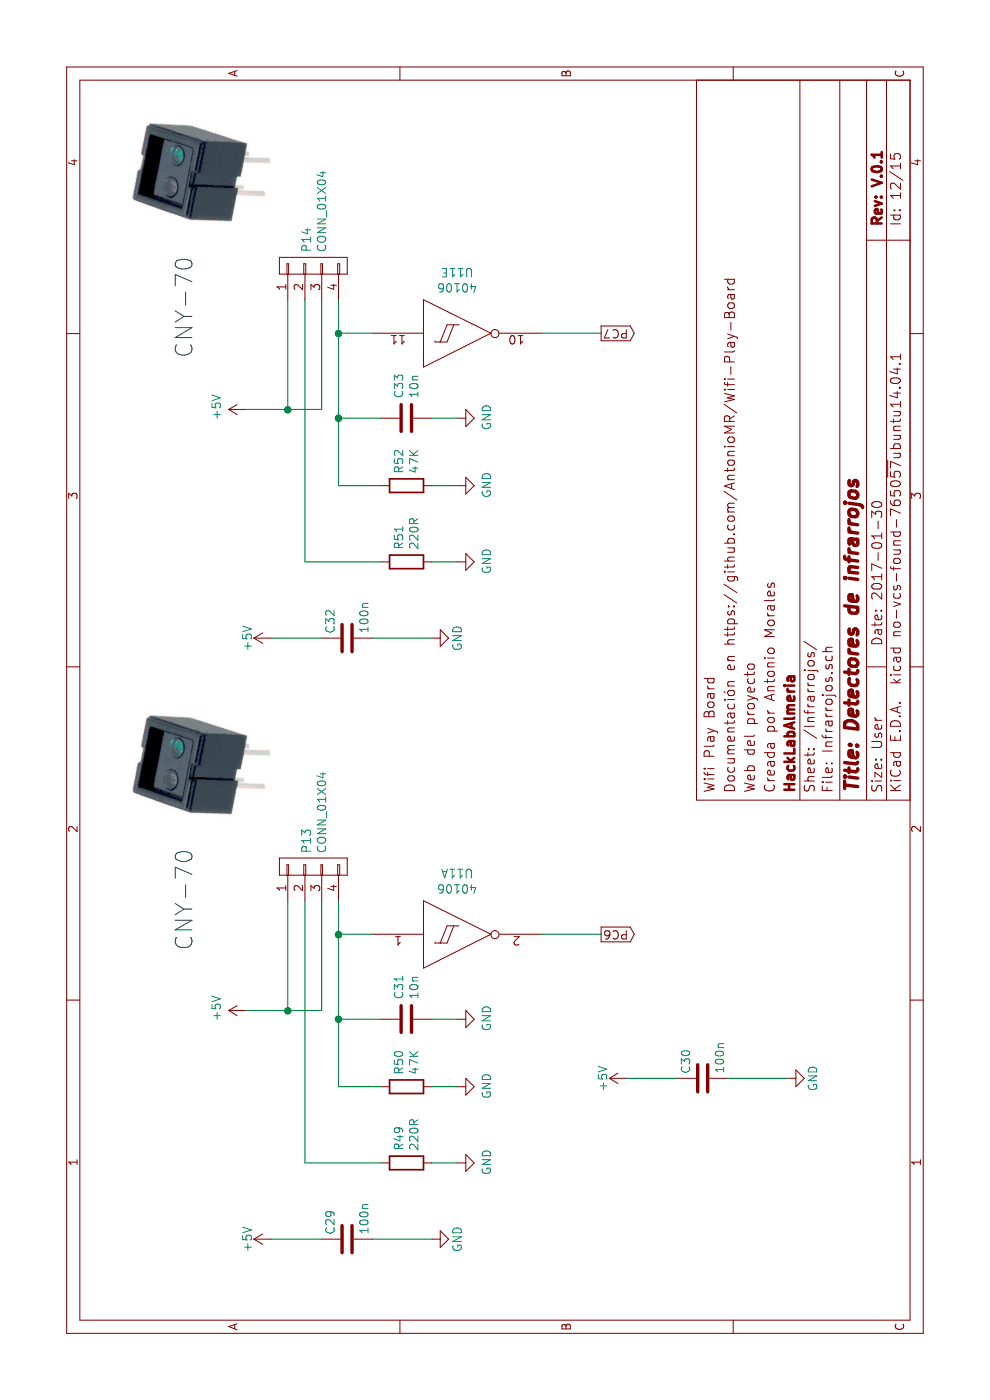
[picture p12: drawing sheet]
EESchema Schematic File Version 2
LIBS:power
LIBS:device
LIBS:transistors
LIBS:conn
LIBS:linear
LIBS:regul
LIBS:74xx
LIBS:cmos4000
LIBS:adc-dac
LIBS:memory
LIBS:xilinx
LIBS:microcontrollers
LIBS:dsp
LIBS:microchip
LIBS:analog_switches
LIBS:motorola
LIBS:texas
LIBS:intel
LIBS:audio
LIBS:interface
LIBS:digital-audio
LIBS:philips
LIBS:display
LIBS:cypress
LIBS:siliconi
LIBS:opto
LIBS:atmel
LIBS:contrib
LIBS:valves
LIBS:Interfaces
LIBS:Microcontroladores
LIBS:connector
LIBS:Pasivos
LIBS:matriz_led
LIBS:Sensores
LIBS:Reles
LIBS:Reguladores
LIBS:Transistores
LIBS:Wifi_PB-cache
EELAYER 26 0
EELAYER END
$Descr User 8268 5846
encoding utf-8
Sheet 12 15
Title "Detectores de infrarrojos"
Date "2017-01-30"
Rev "V.0.1"
Comp "HackLabAlmeria"
Comment1 "Creada por Antonio Morales"
Comment2 "Web del proyecto "
Comment3 "Documentación en https://github.com/AntonioMR/Wifi-Play-Board"
Comment4 "Wifi Play Board"
$EndDescr
$Comp
L 40106 U11
U 1 1
P 2750 2700
F 0 "U11" H 2750 3065 50  0000 C CNN
F 1 "40106" H 2750 2974 50  0000 C CNN
F 2 "Housings_SOIC:SOIC-16_3.9x9.9mm_Pitch1.27mm" H 2750 2700 50  0001 C CNN
F 3 "" H 2750 2700 50  0001 C CNN
F 4 "NXP" H 6300 2700 60  0001 C CNN "Fabricante"
F 5 "HEF40106BT.653" H 6300 2700 60  0001 C CNN "Ref"
F 6 "~" H 6300 2700 60  0001 C CNN "Potencia"
F 7 "~" H 6300 2700 60  0001 C CNN "Tolerancia"
F 8 "TME" H 6300 2700 60  0001 C CNN "Provedor"
F 9 "HEF40106BT" H 6300 2700 60  0001 C CNN "Ref_Proveedor"
	1    2750 2700
	0    1    1    0   
$EndComp
$Comp
L C C29
U 1 1
P 950 2050
F 0 "C29" H 975 2150 50  0000 L CNN
F 1 "100n" H 975 1950 50  0000 L CNN
F 2 "Capacitors_SMD:C_0805" H 988 1900 50  0001 C CNN
F 3 "" H 950 2050 50  0000 C CNN
F 4 "SAMSUNG" H 950 2050 60  0001 C CNN "Fabricante"
F 5 "CL21B104KBCNNNC" H 950 2050 60  0001 C CNN "Ref"
F 6 "~" H 950 2050 60  0001 C CNN "Potencia"
F 7 "~" H 950 2050 60  0001 C CNN "Tolerancia"
F 8 "TME" H 950 2050 60  0001 C CNN "Provedor"
F 9 "CL21B104KBCNNNC" H 950 2050 60  0001 C CNN "Ref_Proveedor"
	1    950  2050
	1    0    0    -1  
$EndComp
$Comp
L GND #PWR0114
U 1 1
P 950 2550
F 0 "#PWR0114" H 950 2300 50  0001 C CNN
F 1 "GND" H 950 2400 50  0000 C CNN
F 2 "" H 950 2550 50  0000 C CNN
F 3 "" H 950 2550 50  0000 C CNN
	1    950  2550
	1    0    0    -1  
$EndComp
$Comp
L +5V #PWR0115
U 1 1
P 950 1600
F 0 "#PWR0115" H 950 1450 50  0001 C CNN
F 1 "+5V" H 950 1740 50  0000 C CNN
F 2 "" H 950 1600 50  0000 C CNN
F 3 "" H 950 1600 50  0000 C CNN
	1    950  1600
	1    0    0    -1  
$EndComp
Wire Wire Line
	950  1900 950  1600
Wire Wire Line
	950  2550 950  2200
$Comp
L R R49
U 1 1
P 1400 2400
F 0 "R49" H 1470 2446 50  0000 L CNN
F 1 "220R" H 1470 2355 50  0000 L CNN
F 2 "Resistencias:R_0805" V 1330 2400 50  0001 C CNN
F 3 "" H 1400 2400 50  0000 C CNN
F 4 "YAGEO" H 2750 2700 60  0001 C CNN "Fabricante"
F 5 "RC0805FR-07220RL" H 2750 2700 60  0001 C CNN "Ref"
F 6 "~" H 2750 2700 60  0001 C CNN "Potencia"
F 7 "~" H 2750 2700 60  0001 C CNN "Tolerancia"
F 8 "TME" H 2750 2700 60  0001 C CNN "Provedor"
F 9 "RC0805FR-07220R" H 2750 2700 60  0001 C CNN "Ref_Proveedor"
	1    1400 2400
	1    0    0    -1  
$EndComp
$Comp
L R R50
U 1 1
P 1850 2400
F 0 "R50" H 1920 2446 50  0000 L CNN
F 1 "47K" H 1920 2355 50  0000 L CNN
F 2 "Resistencias:R_0805" V 1780 2400 50  0001 C CNN
F 3 "" H 1850 2400 50  0000 C CNN
F 4 "VISHAY" H 4350 1650 60  0001 C CNN "Fabricante"
F 5 "CRCW080547K0FKEA" H 4350 1650 60  0001 C CNN "Ref"
F 6 "1/8W" H 4350 1650 60  0001 C CNN "Potencia"
F 7 "1%" H 4350 1650 60  0001 C CNN "Tolerancia"
F 8 "TME" H 4350 1650 60  0001 C CNN "Provedor"
F 9 "CRCW080547K0FKEA" H 4350 1650 60  0001 C CNN "Ref_Proveedor"
	1    1850 2400
	1    0    0    -1  
$EndComp
$Comp
L C C31
U 1 1
P 2250 2400
F 0 "C31" H 2365 2446 50  0000 L CNN
F 1 "10n" H 2365 2355 50  0000 L CNN
F 2 "Capacitors_SMD:C_0805" H 2288 2250 50  0001 C CNN
F 3 "" H 2250 2400 50  0000 C CNN
F 4 "SAMSUNG" H 7750 2850 60  0001 C CNN "Fabricante"
F 5 "CL21B103JBANNNC" H 7750 2850 60  0001 C CNN "Ref"
F 6 "~" H 7750 2850 60  0001 C CNN "Potencia"
F 7 "~" H 7750 2850 60  0001 C CNN "Tolerancia"
F 8 "tme" H 7750 2850 60  0001 C CNN "Provedor"
F 9 "CL21B103JBANNNC" H 7750 2850 60  0001 C CNN "Ref_Proveedor"
	1    2250 2400
	1    0    0    -1  
$EndComp
$Comp
L GND #PWR0116
U 1 1
P 1400 2700
F 0 "#PWR0116" H 1400 2450 50  0001 C CNN
F 1 "GND" H 1405 2527 50  0000 C CNN
F 2 "" H 1400 2700 50  0000 C CNN
F 3 "" H 1400 2700 50  0000 C CNN
	1    1400 2700
	1    0    0    -1  
$EndComp
$Comp
L GND #PWR0117
U 1 1
P 1850 2700
F 0 "#PWR0117" H 1850 2450 50  0001 C CNN
F 1 "GND" H 1855 2527 50  0000 C CNN
F 2 "" H 1850 2700 50  0000 C CNN
F 3 "" H 1850 2700 50  0000 C CNN
	1    1850 2700
	1    0    0    -1  
$EndComp
$Comp
L GND #PWR0118
U 1 1
P 2250 2700
F 0 "#PWR0118" H 2250 2450 50  0001 C CNN
F 1 "GND" H 2255 2527 50  0000 C CNN
F 2 "" H 2250 2700 50  0000 C CNN
F 3 "" H 2250 2700 50  0000 C CNN
	1    2250 2700
	1    0    0    -1  
$EndComp
Wire Wire Line
	2250 2700 2250 2550
Wire Wire Line
	1850 2550 1850 2700
Wire Wire Line
	1400 2700 1400 2550
$Comp
L CONN_01X04 P13
U 1 1
P 3150 1850
F 0 "P13" H 3228 1891 50  0000 L CNN
F 1 "CONN_01X04" H 3228 1800 50  0000 L CNN
F 2 "Pin_Headers:Pin_Header_Angled_1x04_Pitch2.54mm" H 3150 1850 50  0001 C CNN
F 3 "" H 3150 1850 50  0000 C CNN
F 4 "NINIGI" H 7750 2850 60  0001 C CNN "Fabricante"
F 5 "ZL211-40KG-S" H 7750 2850 60  0001 C CNN "Ref"
F 6 "~" H 7750 2850 60  0001 C CNN "Potencia"
F 7 "~" H 7750 2850 60  0001 C CNN "Tolerancia"
F 8 "tme" H 7750 2850 60  0001 C CNN "Provedor"
F 9 "ZL211-40KG-S" H 7750 2850 60  0001 C CNN "Ref_Proveedor"
	1    3150 1850
	1    0    0    -1  
$EndComp
$Comp
L +5V #PWR0119
U 1 1
P 2300 1450
F 0 "#PWR0119" H 2300 1300 50  0001 C CNN
F 1 "+5V" H 2315 1623 50  0000 C CNN
F 2 "" H 2300 1450 50  0000 C CNN
F 3 "" H 2300 1450 50  0000 C CNN
	1    2300 1450
	1    0    0    -1  
$EndComp
Wire Wire Line
	2300 1450 2300 1900
Wire Wire Line
	2300 1700 2950 1700
Wire Wire Line
	1400 1800 1400 2250
Wire Wire Line
	1850 2250 1850 2000
Wire Wire Line
	1850 2000 2950 2000
Wire Wire Line
	2250 2000 2250 2250
Connection ~ 2250 2000
Connection ~ 2300 1700
Wire Wire Line
	2750 2200 2750 2000
Connection ~ 2750 2000
$Comp
L 40106 U11
U 5 1
P 6300 2700
F 0 "U11" H 6300 3065 50  0000 C CNN
F 1 "40106" H 6300 2974 50  0000 C CNN
F 2 "Housings_SOIC:SOIC-16_3.9x9.9mm_Pitch1.27mm" H 6300 2700 50  0001 C CNN
F 3 "" H 6300 2700 50  0001 C CNN
F 4 "NXP" H 6300 2700 60  0001 C CNN "Fabricante"
F 5 "HEF40106BT.653" H 6300 2700 60  0001 C CNN "Ref"
F 6 "~" H 6300 2700 60  0001 C CNN "Potencia"
F 7 "~" H 6300 2700 60  0001 C CNN "Tolerancia"
F 8 "TME" H 6300 2700 60  0001 C CNN "Provedor"
F 9 "HEF40106BT" H 6300 2700 60  0001 C CNN "Ref_Proveedor"
	5    6300 2700
	0    1    1    0   
$EndComp
$Comp
L C C32
U 1 1
P 4500 2050
F 0 "C32" H 4525 2150 50  0000 L CNN
F 1 "100n" H 4525 1950 50  0000 L CNN
F 2 "Capacitors_SMD:C_0805" H 4538 1900 50  0001 C CNN
F 3 "" H 4500 2050 50  0000 C CNN
F 4 "SAMSUNG" H 4500 2050 60  0001 C CNN "Fabricante"
F 5 "CL21B104KBCNNNC" H 4500 2050 60  0001 C CNN "Ref"
F 6 "~" H 4500 2050 60  0001 C CNN "Potencia"
F 7 "~" H 4500 2050 60  0001 C CNN "Tolerancia"
F 8 "TME" H 4500 2050 60  0001 C CNN "Provedor"
F 9 "CL21B104KBCNNNC" H 4500 2050 60  0001 C CNN "Ref_Proveedor"
	1    4500 2050
	1    0    0    -1  
$EndComp
$Comp
L GND #PWR0120
U 1 1
P 4500 2550
F 0 "#PWR0120" H 4500 2300 50  0001 C CNN
F 1 "GND" H 4500 2400 50  0000 C CNN
F 2 "" H 4500 2550 50  0000 C CNN
F 3 "" H 4500 2550 50  0000 C CNN
	1    4500 2550
	1    0    0    -1  
$EndComp
$Comp
L +5V #PWR0121
U 1 1
P 4500 1600
F 0 "#PWR0121" H 4500 1450 50  0001 C CNN
F 1 "+5V" H 4500 1740 50  0000 C CNN
F 2 "" H 4500 1600 50  0000 C CNN
F 3 "" H 4500 1600 50  0000 C CNN
	1    4500 1600
	1    0    0    -1  
$EndComp
Wire Wire Line
	4500 1900 4500 1600
Wire Wire Line
	4500 2550 4500 2200
$Comp
L R R51
U 1 1
P 4950 2400
F 0 "R51" H 5020 2446 50  0000 L CNN
F 1 "220R" H 5020 2355 50  0000 L CNN
F 2 "Resistencias:R_0805" V 4880 2400 50  0001 C CNN
F 3 "" H 4950 2400 50  0000 C CNN
F 4 "YAGEO" H 2750 2700 60  0001 C CNN "Fabricante"
F 5 "RC0805FR-07220RL" H 2750 2700 60  0001 C CNN "Ref"
F 6 "~" H 2750 2700 60  0001 C CNN "Potencia"
F 7 "~" H 2750 2700 60  0001 C CNN "Tolerancia"
F 8 "TME" H 2750 2700 60  0001 C CNN "Provedor"
F 9 "RC0805FR-07220R" H 2750 2700 60  0001 C CNN "Ref_Proveedor"
	1    4950 2400
	1    0    0    -1  
$EndComp
$Comp
L R R52
U 1 1
P 5400 2400
F 0 "R52" H 5470 2446 50  0000 L CNN
F 1 "47K" H 5470 2355 50  0000 L CNN
F 2 "Resistencias:R_0805" V 5330 2400 50  0001 C CNN
F 3 "" H 5400 2400 50  0000 C CNN
F 4 "VISHAY" H 4350 1650 60  0001 C CNN "Fabricante"
F 5 "CRCW080547K0FKEA" H 4350 1650 60  0001 C CNN "Ref"
F 6 "1/8W" H 4350 1650 60  0001 C CNN "Potencia"
F 7 "1%" H 4350 1650 60  0001 C CNN "Tolerancia"
F 8 "TME" H 4350 1650 60  0001 C CNN "Provedor"
F 9 "CRCW080547K0FKEA" H 4350 1650 60  0001 C CNN "Ref_Proveedor"
	1    5400 2400
	1    0    0    -1  
$EndComp
$Comp
L C C33
U 1 1
P 5800 2400
F 0 "C33" H 5915 2446 50  0000 L CNN
F 1 "10n" H 5915 2355 50  0000 L CNN
F 2 "Capacitors_SMD:C_0805" H 5838 2250 50  0001 C CNN
F 3 "" H 5800 2400 50  0000 C CNN
F 4 "SAMSUNG" H 7750 2850 60  0001 C CNN "Fabricante"
F 5 "CL21B103JBANNNC" H 7750 2850 60  0001 C CNN "Ref"
F 6 "~" H 7750 2850 60  0001 C CNN "Potencia"
F 7 "~" H 7750 2850 60  0001 C CNN "Tolerancia"
F 8 "tme" H 7750 2850 60  0001 C CNN "Provedor"
F 9 "CL21B103JBANNNC" H 7750 2850 60  0001 C CNN "Ref_Proveedor"
	1    5800 2400
	1    0    0    -1  
$EndComp
$Comp
L GND #PWR0122
U 1 1
P 4950 2700
F 0 "#PWR0122" H 4950 2450 50  0001 C CNN
F 1 "GND" H 4955 2527 50  0000 C CNN
F 2 "" H 4950 2700 50  0000 C CNN
F 3 "" H 4950 2700 50  0000 C CNN
	1    4950 2700
	1    0    0    -1  
$EndComp
$Comp
L GND #PWR0123
U 1 1
P 5400 2700
F 0 "#PWR0123" H 5400 2450 50  0001 C CNN
F 1 "GND" H 5405 2527 50  0000 C CNN
F 2 "" H 5400 2700 50  0000 C CNN
F 3 "" H 5400 2700 50  0000 C CNN
	1    5400 2700
	1    0    0    -1  
$EndComp
$Comp
L GND #PWR0124
U 1 1
P 5800 2700
F 0 "#PWR0124" H 5800 2450 50  0001 C CNN
F 1 "GND" H 5805 2527 50  0000 C CNN
F 2 "" H 5800 2700 50  0000 C CNN
F 3 "" H 5800 2700 50  0000 C CNN
	1    5800 2700
	1    0    0    -1  
$EndComp
Wire Wire Line
	5800 2700 5800 2550
Wire Wire Line
	5400 2550 5400 2700
Wire Wire Line
	4950 2700 4950 2550
$Comp
L CONN_01X04 P14
U 1 1
P 6700 1850
F 0 "P14" H 6778 1891 50  0000 L CNN
F 1 "CONN_01X04" H 6778 1800 50  0000 L CNN
F 2 "Pin_Headers:Pin_Header_Angled_1x04_Pitch2.54mm" H 6700 1850 50  0001 C CNN
F 3 "" H 6700 1850 50  0000 C CNN
F 4 "NINIGI" H 7750 2850 60  0001 C CNN "Fabricante"
F 5 "ZL211-40KG-S" H 7750 2850 60  0001 C CNN "Ref"
F 6 "~" H 7750 2850 60  0001 C CNN "Potencia"
F 7 "~" H 7750 2850 60  0001 C CNN "Tolerancia"
F 8 "tme" H 7750 2850 60  0001 C CNN "Provedor"
F 9 "ZL211-40KG-S" H 7750 2850 60  0001 C CNN "Ref_Proveedor"
	1    6700 1850
	1    0    0    -1  
$EndComp
$Comp
L +5V #PWR0125
U 1 1
P 5850 1450
F 0 "#PWR0125" H 5850 1300 50  0001 C CNN
F 1 "+5V" H 5865 1623 50  0000 C CNN
F 2 "" H 5850 1450 50  0000 C CNN
F 3 "" H 5850 1450 50  0000 C CNN
	1    5850 1450
	1    0    0    -1  
$EndComp
Wire Wire Line
	5850 1450 5850 1900
Wire Wire Line
	5850 1700 6500 1700
Wire Wire Line
	4950 1800 4950 2250
Wire Wire Line
	5400 2250 5400 2000
Wire Wire Line
	5400 2000 6500 2000
Wire Wire Line
	5800 2000 5800 2250
Connection ~ 5800 2000
Connection ~ 5850 1700
Wire Wire Line
	6300 2200 6300 2000
Connection ~ 6300 2000
Text GLabel 6300 3550 3    50   Output ~ 0
PC7
Wire Wire Line
	6300 3550 6300 3200
Text GLabel 2750 3550 3    50   Output ~ 0
PC6
Wire Wire Line
	2750 3550 2750 3200
Text Notes 2650 1150 0    100  ~ 0
CNY-70
Text Notes 6150 1150 0    100  ~ 0
CNY-70
Wire Wire Line
	2300 1900 2950 1900
Wire Wire Line
	2950 1800 1400 1800
Wire Wire Line
	5850 1900 6500 1900
Wire Wire Line
	6500 1800 4950 1800
$Comp
L C C30
U 1 1
P 1900 4150
F 0 "C30" H 1925 4250 50  0000 L CNN
F 1 "100n" H 1925 4050 50  0000 L CNN
F 2 "Capacitors_SMD:C_0805" H 1938 4000 50  0001 C CNN
F 3 "" H 1900 4150 50  0000 C CNN
F 4 "SAMSUNG" H 1900 4150 60  0001 C CNN "Fabricante"
F 5 "CL21B104KBCNNNC" H 1900 4150 60  0001 C CNN "Ref"
F 6 "~" H 1900 4150 60  0001 C CNN "Potencia"
F 7 "~" H 1900 4150 60  0001 C CNN "Tolerancia"
F 8 "TME" H 1900 4150 60  0001 C CNN "Provedor"
F 9 "CL21B104KBCNNNC" H 1900 4150 60  0001 C CNN "Ref_Proveedor"
	1    1900 4150
	1    0    0    -1  
$EndComp
$Comp
L GND #PWR0126
U 1 1
P 1900 4650
F 0 "#PWR0126" H 1900 4400 50  0001 C CNN
F 1 "GND" H 1900 4500 50  0000 C CNN
F 2 "" H 1900 4650 50  0000 C CNN
F 3 "" H 1900 4650 50  0000 C CNN
	1    1900 4650
	1    0    0    -1  
$EndComp
$Comp
L +5V #PWR0127
U 1 1
P 1900 3700
F 0 "#PWR0127" H 1900 3550 50  0001 C CNN
F 1 "+5V" H 1900 3840 50  0000 C CNN
F 2 "" H 1900 3700 50  0000 C CNN
F 3 "" H 1900 3700 50  0000 C CNN
	1    1900 3700
	1    0    0    -1  
$EndComp
Wire Wire Line
	1900 4000 1900 3700
Wire Wire Line
	1900 4650 1900 4300
$EndSCHEMATC
